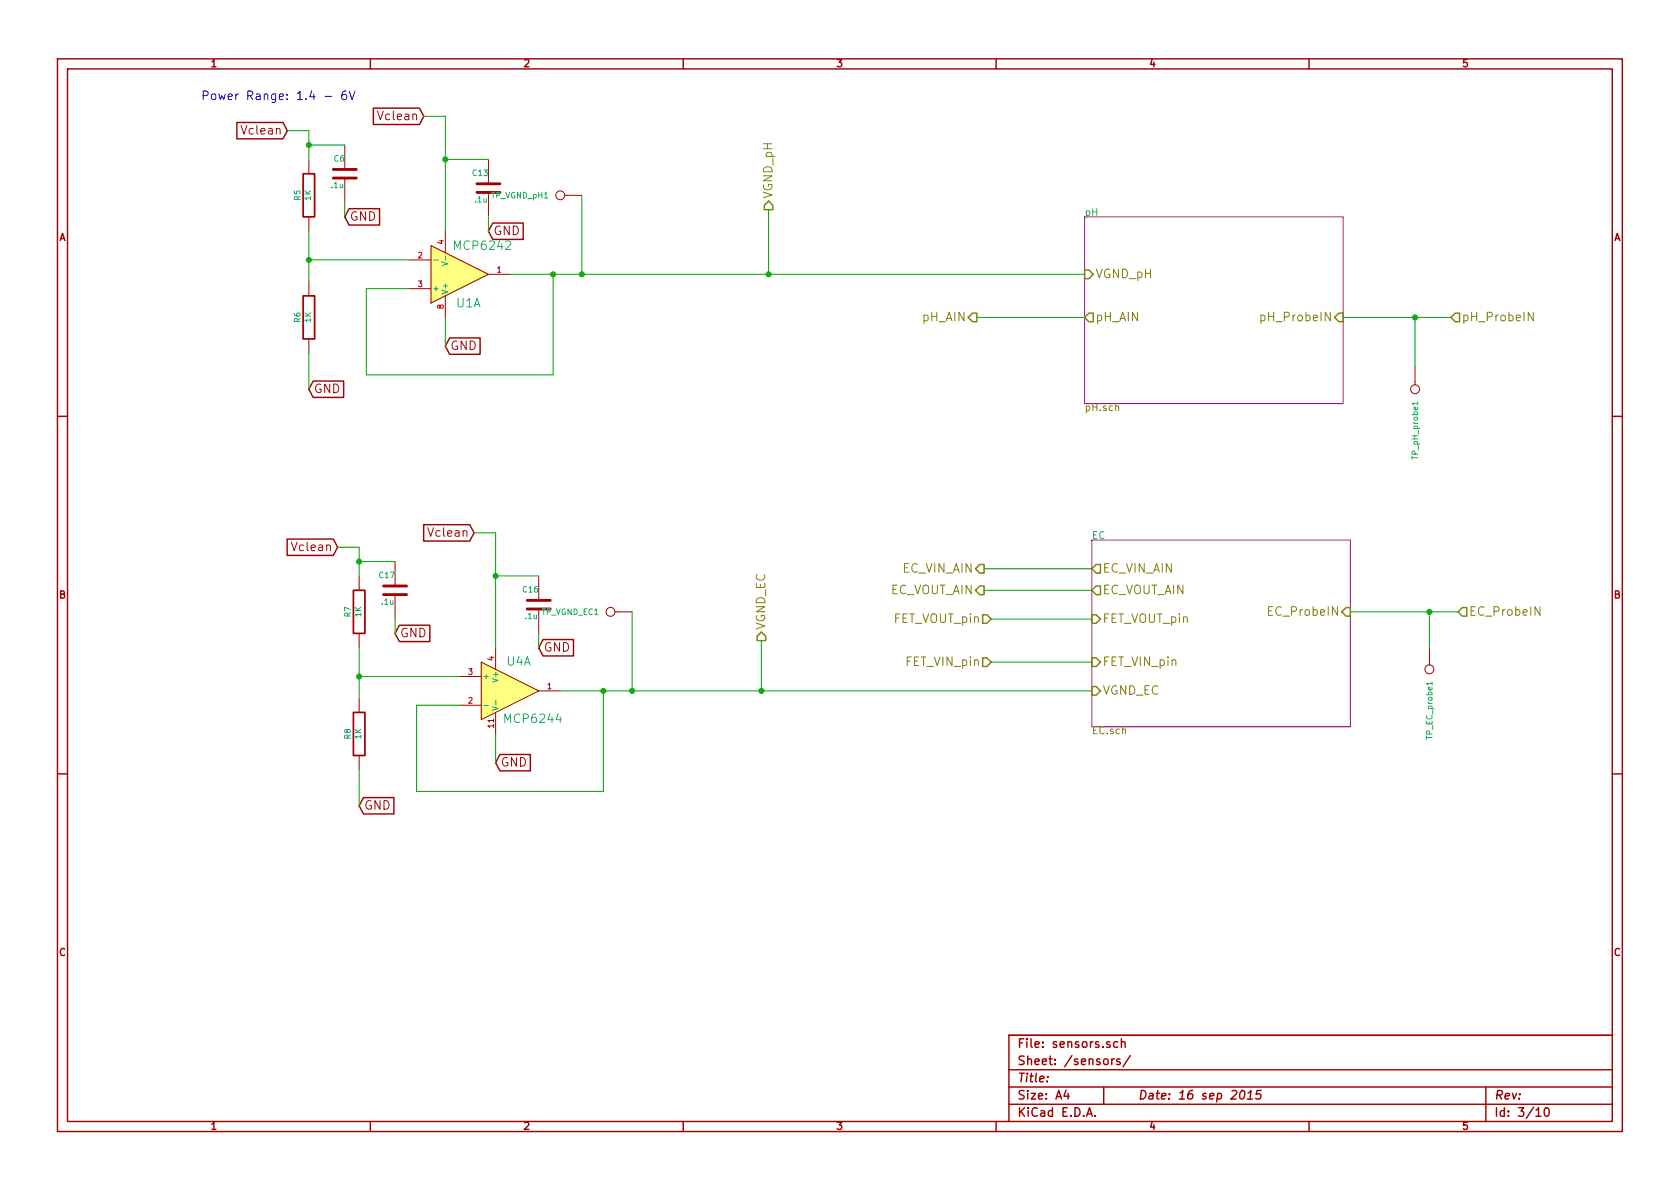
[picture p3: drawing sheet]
<svg xmlns="http://www.w3.org/2000/svg" width="297mm" height="210mm" viewBox="0 0 297 210" stroke-linecap="round" stroke-linejoin="round" font-family="sans-serif">
<g fill="none" stroke="#a00000" stroke-width=".25">
<path d="M10.2 10.4h276.6v189.7h-276.6zM11.9 12.2h273.2v186.1h-273.2zM65.5 10.4v1.8M66 19.1h8.2l.7 1.5-.7 1.4h-8.2zM120.8 10.4v1.8M176.1 10.4v1.8M231.4 10.4v1.8M41.9 21.7h8.1l.8 1.4-.8 1.5h-8.1zM61.7 36.9h5.4v2.9h-5.4l-.7-1.5zM87.1 39.4h5.4v2.9h-5.4l-.7-1.4zM79.5 59.8h5.4v2.9h-5.4l-.8-1.5zM10.2 73.6h1.7"/>
<path d="M55.4 67.4h5.4v2.9h-5.4l-.8-1.5zM285.1 73.6h1.7M50.8 95.3h8.1l.8 1.5-.8 1.4h-8.1zM74.9 92.8h8.2l.7 1.4-.7 1.5h-8.2zM70.6 110.6h5.4v2.9h-5.4l-.8-1.5zM96 113.1h5.4v2.9h-5.4l-.8-1.5zM10.2 136.8h1.7M88.4 133.4h5.4v2.9h-5.4l-.8-1.4zM285.1 136.8h1.7M64.3 141h5.3v2.9h-5.3l-.8-1.4zM65.5 198.3v1.8M120.8 198.3v1.8"/>
<path d="M176.1 198.3v1.8M178.4 189.2h106.7M178.4 195.3h106.7M178.4 192.2h106.7M185.2 190.4v.1M188.5 192.8l-.4 1h1M188.8 193.3v1.1M192.1 197.4l.5-1.5 .5 1.5M192.3 197h.7M193.6 197.3v.1M195.1 192.2v3.1M196.6 187.2v1.1"/>
<path d="M197 187.2l-.3 .1-.1 .2M197.6 184.3a.48 .48 0 0 0-.6 0v.8l.2 .1 .4-.1M198 187.3l-.3-.1-.3 .3 .1 .2 .5 .1v.4h-.6M198.3 184.3a.36 .36 0 0 1 .6 .1v.8M198.3 183.7v1.5M199.8 186.7l-1.2 1.9M219.4 193l.4-.2a.88 .88 0 0 1-.3 1.6l-.3-.3a1.19 1.19 0 0 1 .2-1.1zM220.5 194.4h.9M220.7 193.3l.5-.5-.2 1.6M223 192.8h-.8l-.1 .8 .2-.2 .5 .1 .2 .2-.2 .5-.2 .2-.6-.2M231.4 198.3v1.8M262.7 192.2v6.1"/>
<path d="M271.6 196.3l.4-.4v1.5M271.6 197.4h.9M273.2 196l.2-.1a.86 .86 0 0 1 .5 .7 .86 .86 0 0 1-.4 .8 .81 .81 0 0 1-.3-1.4zM285.1 183.1h-106.7v15.2"/>
</g>
<path d="M191.8 38.3h45.7v33.1h-45.7zM193 95.5h45.8v33h-45.8z" fill="none" stroke="#a000a0" stroke-width=".18"/>
<path d="M271.1 55.2v1.5l-.9-1.5v1.5M197.3 71.9l.1-.1h.3l.1 .8M272.3 107.3v1.5l-.9-1.5v1.5" fill="none" stroke="#808000" stroke-width=".18"/>
<g fill="none" stroke="#808000" stroke-width=".25">
<path d="M135.9 35.6l.8 .7v.8h-1.6v-.8zM172 55.4h.7v1.5h-.7l-.8-.8zM191.8 47.7h.7l.8 .8-.8 .8h-.7zM192.5 55.4h.8v1.5h-.8l-.7-.8zM236.7 55.4h.8v1.5h-.8l-.7-.8zM256.5 56.1l.8-.7h.8v1.5h-.8zM173.2 99.8h.8v1.5h-.8l-.7-.7zM193.8 99.8h.8v1.5h-.8l-.8-.7zM134.6 111.8l.8 .7v.8h-1.5v-.8zM173.2 103.6h.8v1.6h-.8l-.7-.8zM173.7 116.3h.8l.8 .8-.8 .8h-.8zM173.7 108.7h.8l.8 .8-.8 .7h-.8z"/>
<path d="M193 116.3h.8l.8 .8-.8 .8h-.8zM193 108.7h.8l.8 .8-.8 .7h-.8zM193.8 103.6h.8v1.6h-.8l-.8-.8zM238 107.4h.8v1.6h-.8l-.8-.8zM258.6 107.4h.7v1.6h-.7l-.8-.8zM193 121.4h.8l.8 .8-.8 .7h-.8z"/>
</g>
<path d="M53.6 30.7h2v7.6h-2zM53.6 52.3h2v7.6h-2zM62.5 104.4h2v7.6h-2zM62.5 126h2v7.6h-2z" fill="none" stroke="#a00000" stroke-width=".3"/>
<g fill="none" stroke="#a00000" stroke-width=".18">
<path d="M54.6 28.2v2.5M54.6 38.3v2.6M61 25.6v4.4M61 31.5v4.3M86.4 28.2v4.3M86.4 34v4.3M99.8 34.5h3.1M54.6 49.8v2.5M54.6 59.9v2.6M72.4 46h3.8M72.4 51h3.8M76.2 43.4l10.2 5.1-10.2 5.1z"/>
<path d="M78.7 40.9v3.8M78.7 52.3v3.8M86.4 48.5h3.8M250.2 65v3.1M69.8 99.3v4.3M63.5 101.8v2.6M63.5 112v2.5M69.8 105.2v4.3M81.3 119.6h3.8M85.1 117.1l10.1 5.1-10.1 5zM87.6 114.5v3.9M95.2 101.8v4.4"/>
<path d="M95.2 107.7v4.3M108.7 108.2h3.1M252.7 114.5v3.1M63.5 123.4v2.6M63.5 133.6v2.5M81.3 124.7h3.8M87.6 126v3.8M95.2 122.2h3.9"/>
<circle cx="99.1" cy="34.5" r=".79"/>
<circle cx="250.2" cy="68.8" r=".79"/>
<circle cx="107.9" cy="108.2" r=".79"/>
<circle cx="252.7" cy="118.4" r=".79"/>
</g>
<path d="M58.9 31.5h4.1M58.9 30h4.1M84.3 34h4.1M84.3 32.5h4.1M67.8 105.2h4.1M67.8 103.6h4.1M93.2 107.7h4.1M93.2 106.2h4.1" fill="none" stroke="#a00000" stroke-width=".51"/>
<g fill="none" stroke="#00a000" stroke-width=".18">
<path d="M50.8 23.1h3.8v5.1M54.6 25.6h6.4M61 35.8v2.5M74.9 20.6h3.8v20.3M78.7 28.2h7.7M86.4 38.3v2.6M102.9 34.5v14M135.9 37.1v11.4M54.6 40.9v8.9M54.6 46h17.8M78.7 56.1v5.1M90.2 48.5h101.6"/>
<path d="M97.8 48.5v17.8h-33v-15.3h7.6M172.7 56.1h19.1M237.5 56.1h19M250.2 56.1v8.9M54.6 62.5v6.3M59.7 96.8h3.8v5M63.5 99.3h6.3M83.8 94.2h3.8v20.3M63.5 114.5v8.9M63.5 119.6h17.8M69.8 109.5v2.5M87.6 101.8h7.6"/>
<path d="M95.2 112v2.5M111.8 108.2v14M134.6 113.3v8.9M174 100.6h19M174 104.4h19M175.3 109.5h17.7M175.3 117.1h17.7M238.8 108.2h19M252.7 108.2v6.3M63.5 136.1v6.4M87.6 129.8v5.1M99.1 122.2h93.9"/>
<path d="M106.7 122.2v17.7h-33v-15.2h7.6"/>
</g>
<g fill="#00a000" stroke="#00a000" stroke-width=".25">
<circle cx="63.5" cy="119.6" r=".41"/>
<circle cx="106.7" cy="122.2" r=".41"/>
<circle cx="87.6" cy="101.8" r=".41"/>
<circle cx="63.5" cy="99.3" r=".41"/>
<circle cx="111.8" cy="122.2" r=".41"/>
<circle cx="250.2" cy="56.1" r=".41"/>
<circle cx="252.7" cy="108.2" r=".41"/>
<circle cx="54.6" cy="46" r=".41"/>
<circle cx="97.8" cy="48.5" r=".41"/>
<circle cx="78.7" cy="28.2" r=".41"/>
<circle cx="54.6" cy="25.6" r=".41"/>
<circle cx="102.9" cy="48.5" r=".41"/>
<circle cx="134.6" cy="122.2" r=".41"/>
<circle cx="135.9" cy="48.5" r=".41"/>
</g>
<path d="M57.5 17h1.1M61.2 16.1a.62 .62 0 0 0-.8 .7v.5l.3 .3 .5-.1v-.7a.48 .48 0 0 0-.7 0l-.1 .2M61.7 16.1l.6 1.5 .5-1.5" fill="none" stroke="#00f" stroke-width=".18"/>
<g fill="#ffff80" stroke="#ffff80" stroke-width=".25">
<path d="M85.1 117.1l10.1 5.1-10.1 5z"/>
<path d="M76.2 43.4l10.2 5.1-10.2 5.1z"/>
</g>
<path d="M76.7 46h.8M78.1 46.3l1 .4-1 .3M78.8 45.2v.8M250.7 71v.6M85.6 124.7h.8M87 125l1 .3-1 .3M87.7 123.8v.8M253.2 120.6v.5" fill="none" stroke="#00a0a0" stroke-width=".18"/>
<text font-size="2.1" fill="#00f" x="35.6" y="17.8">Power Range: 1.4 - 6V</text>
<g font-size="2.1" fill="#a00000">
<text x="43.1" y="23.9">Vclean</text>
<text x="67.2" y="21.3">Vclean</text>
<text x="61.9" y="39.1">GND</text>
<text x="87.3" y="41.7">GND</text>
<text x="79.7" y="62">GND</text>
<text x="55.5" y="69.6">GND</text>
<text x="76.1" y="95">Vclean</text>
<text x="51.9" y="97.5">Vclean</text>
<text x="70.8" y="112.8">GND</text>
<text x="96.2" y="115.3">GND</text>
<text x="88.5" y="135.6">GND</text>
<text x="64.4" y="143.3">GND</text>
<text x="179.9" y="185.4">File: sensors.sch</text>
<text x="179.9" y="191.5">Title:</text>
<text x="179.9" y="188.4">Sheet: /sensors/</text>
<text x="179.9" y="197.6">KiCad E.D.A.</text>
<text x="179.9" y="194.5">Size: A4</text>
<text x="201.2" y="194.5">Date: 16 sep 2015</text>
<text x="264.2" y="194.5">Rev:</text>
<text x="264.2" y="197.6">Id: 3/10</text>
</g>
<g font-size="2.1" fill="#808000">
<text x="136.7" y="35.1" transform="rotate(-90 136.7 35.1)">VGND_pH</text>
<text x="193.7" y="49.3">VGND_pH</text>
<text x="163.1" y="56.9">pH_AIN</text>
<text x="193.7" y="56.9">pH_AIN</text>
<text x="223.4" y="56.9">pH_ProbeIN</text>
<text x="258.5" y="56.9">pH_ProbeIN</text>
<text x="159.6" y="101.3">EC_VIN_AIN</text>
<text x="195" y="101.3">EC_VIN_AIN</text>
<text x="157.2" y="105.2">EC_VOUT_AIN</text>
<text x="195" y="105.2">EC_VOUT_AIN</text>
<text x="135.4" y="111.3" transform="rotate(-90 135.4 111.3)">VGND_EC</text>
<text x="157.9" y="110.2">FET_VOUT_pin</text>
<text x="195" y="110.2">FET_VOUT_pin</text>
<text x="224.6" y="109">EC_ProbeIN</text>
<text x="259.7" y="109">EC_ProbeIN</text>
<text x="160.2" y="117.9">FET_VIN_pin</text>
<text x="195" y="117.9">FET_VIN_pin</text>
<text x="195" y="122.9">VGND_EC</text>
</g>
<g font-size="2.1" fill="#00a0a0">
<text x="80.6" y="44.3">MCP6242</text>
<text x="80.7" y="54.4">U1A</text>
<text x="89.6" y="117.8">U4A</text>
<text x="89.5" y="127.9">MCP6244</text>
</g>
<g font-size="1.8" fill="#a00000">
<text x="37.3" y="11.9">1</text>
<text x="92.7" y="11.9">2</text>
<text x="148" y="11.9">3</text>
<text x="203.3" y="11.9">4</text>
<text x="258.6" y="11.9">5</text>
<text x="10.4" y="42.7">A</text>
<text x="285.3" y="42.7">A</text>
<text x="10.4" y="105.9">B</text>
<text x="285.3" y="105.9">B</text>
<text x="10.4" y="169.1">C</text>
<text x="285.3" y="169.1">C</text>
<text x="37.3" y="199.8">1</text>
<text x="92.7" y="199.8">2</text>
<text x="148" y="199.8">3</text>
<text x="203.3" y="199.8">4</text>
<text x="258.6" y="199.8">5</text>
</g>
<g font-size="1.8" fill="#00a0a0">
<text x="191.8" y="38.2">pH</text>
<text x="193" y="95.4">EC</text>
</g>
<g font-size="1.8" fill="#808000">
<text x="191.8" y="72.7">pH.sch</text>
<text x="193" y="129.9">EC.sch</text>
</g>
<g font-size="1.4" fill="#00a0a0">
<text x="59.1" y="28.6">C6</text>
<text x="53.2" y="35.4" transform="rotate(-90 53.2 35.4)">R5</text>
<text x="55" y="35.4" transform="rotate(-90 55 35.4)">1K</text>
<text x="58.6" y="33.3">.1u</text>
<text x="83.6" y="31.2">C13</text>
<text x="84" y="35.9">.1u</text>
<text x="86.9" y="35.1">TP_VGND_pH1</text>
<text x="76.5" y="51.6">+</text>
<text x="79.2" y="52.1" transform="rotate(-90 79.2 52.1)">V+</text>
<text x="53.2" y="57" transform="rotate(-90 53.2 57)">R6</text>
<text x="55" y="57" transform="rotate(-90 55 57)">1K</text>
<text x="250.8" y="81.1" transform="rotate(-90 250.8 81.1)">TP_pH_probe1</text>
<text x="67.1" y="102.3">C17</text>
<text x="67.5" y="107">.1u</text>
<text x="92.5" y="104.8">C16</text>
<text x="62.1" y="109.1" transform="rotate(-90 62.1 109.1)">R7</text>
<text x="63.9" y="109.1" transform="rotate(-90 63.9 109.1)">1K</text>
<text x="92.9" y="109.5">.1u</text>
<text x="95.7" y="108.8">TP_VGND_EC1</text>
<text x="85.3" y="120.1">+</text>
<text x="88.1" y="120.4" transform="rotate(-90 88.1 120.4)">V+</text>
<text x="62.1" y="130.7" transform="rotate(-90 62.1 130.7)">R8</text>
<text x="63.9" y="130.7" transform="rotate(-90 63.9 130.7)">1K</text>
<text x="253.3" y="130.6" transform="rotate(-90 253.3 130.6)">TP_EC_probe1</text>
</g>
<g font-size="1.4" fill="#a00000">
<text x="73.9" y="45.7">2</text>
<text x="78.5" y="43.2" transform="rotate(-90 78.5 43.2)">4</text>
<text x="73.9" y="50.8">3</text>
<text x="87.9" y="48.3">1</text>
<text x="78.5" y="54.6" transform="rotate(-90 78.5 54.6)">8</text>
<text x="82.8" y="119.4">3</text>
<text x="87.4" y="116.8" transform="rotate(-90 87.4 116.8)">4</text>
<text x="82.8" y="124.5">2</text>
<text x="96.8" y="121.9">1</text>
<text x="87.4" y="128.7" transform="rotate(-90 87.4 128.7)">11</text>
</g>
</svg>
